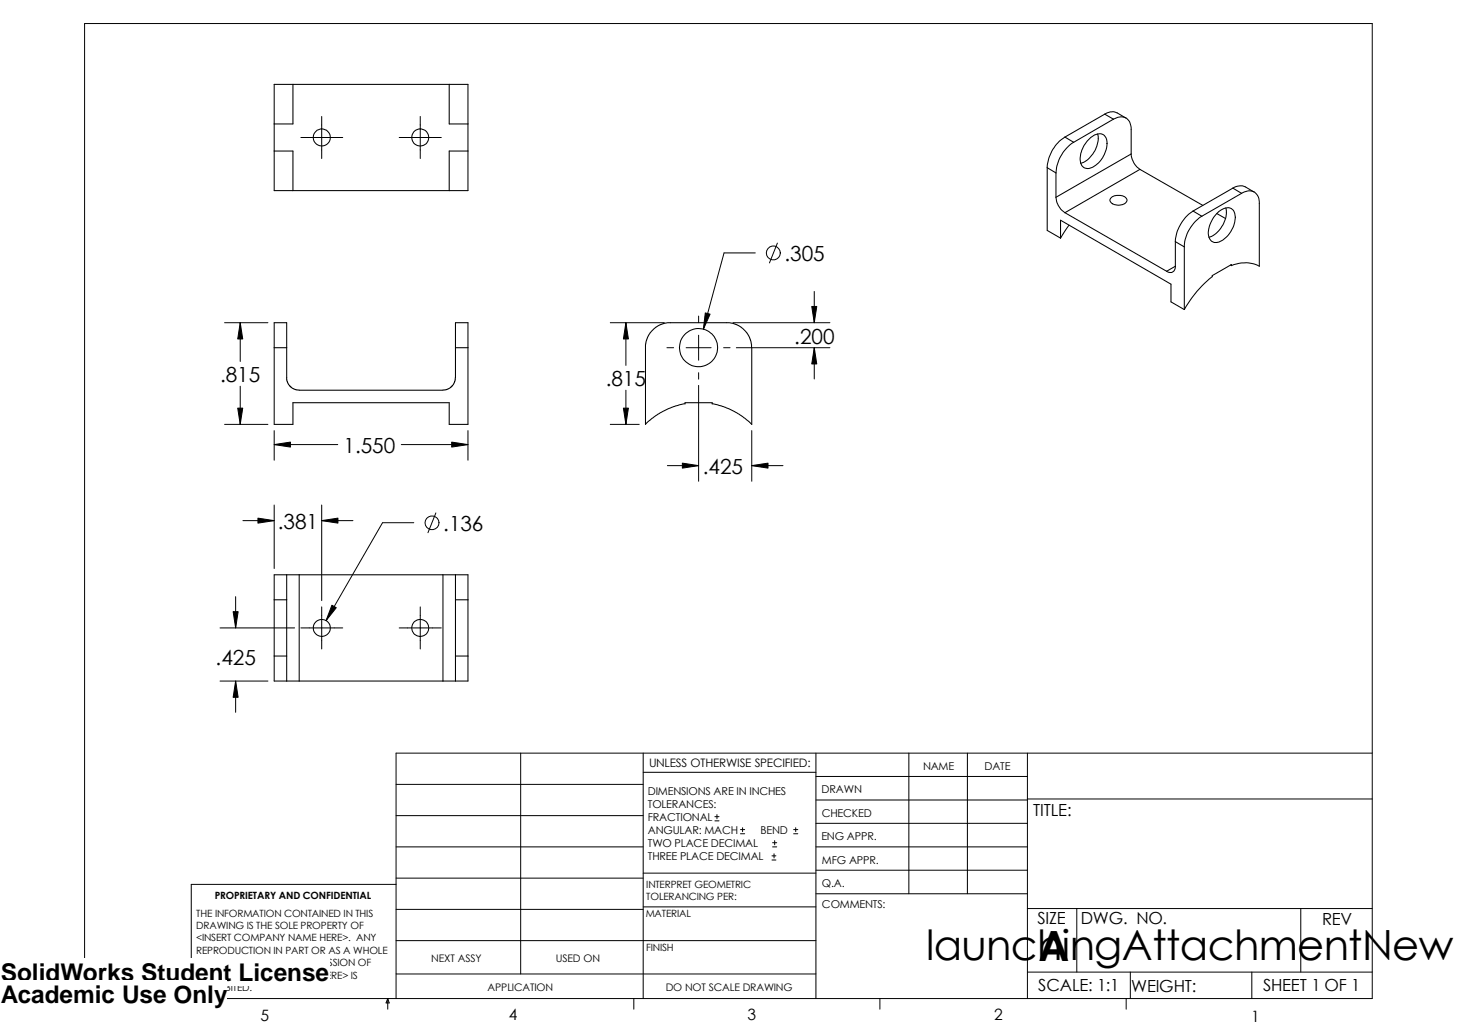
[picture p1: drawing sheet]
<svg xmlns="http://www.w3.org/2000/svg" width="297mm" height="210mm" viewBox="0 0 297 210" stroke-linecap="round" stroke-linejoin="round" font-family="sans-serif">
<g fill="none" stroke="#000" stroke-width=".2">
<path d="M17.2 4.8h261.6v198.1h-261.6zM61.1 27.9h8.5M65.4 23.7v8.5M81.1 27.9h8.6M85.4 23.7v8.5M153.5 51.4h-6.4l-4.2 15.5M157.9 49.4l-1.6 4M165.4 59.2v6.4M45.6 65.6h8.8M48.8 65.6l.5 3.3h-1zM48.8 65.6v7.8M48.8 78.5v7.7"/>
<path d="M124 65.6h11M127.2 65.6l.5 3.3h-1zM127.2 65.6v8.7M127.2 79.3v6.9M135.5 70.7h1.4M139.4 70.7h5.1M141.9 64.2v1.4M141.9 68.1v5.1M141.9 75.7v1.3M141.9 78.3v19.5M143.3 63.6l1 .2-1.4 3.1zM147 70.7h1.3"/>
<path d="M148.9 65.6h19.7M149.6 70.7h19M164.9 62.3h1l-.5 3.3zM165.4 70.7l.5 3.3h-1zM165.4 70.7v6.3M45.6 86.2h8.8M48.3 82.9h1l-.5 3.3zM55.7 90.3l3.3-.5v1zM55.7 87.5v6M55.7 90.3h12.9M81.5 90.3h13.6M91.8 89.8l3.3 .5-3.3 .5z"/>
<path d="M95.1 87.5v6M124 86.2h5.9M126.7 82.9h1l-.5 3.3zM135.6 94.6h6.3M138.6 94.1l3.3 .5-3.3 .5zM152.7 94.6l3.3-.5v1zM152.7 87.5v10.3M152.7 94.6h6.4M49.4 105.8h6.3M52.4 105.3l3.3 .5-3.3 .5zM55.7 102.6v12.9M65.4 105.8l3.3-.5v1z"/>
<path d="M65.4 102.6v19.4M65.4 105.8h6.3M84.1 106.2h-6.4l-11.5 19.9M88.6 104.2l-1.7 4M44.7 127.6h15.2M44.7 138.4h9.7M47.4 124.3h1l-.5 3.3zM47.9 138.4l.5 3.3h-1zM47.9 121.2v6.4M47.9 138.4v6.3M61.1 127.6h8.5M65.4 123.3v8.6"/>
<path d="M67.4 123l.9 .5-2.1 2.6zM81.1 127.6h8.6M85.4 123.3v8.6M80.5 159.4h50.2M105.8 153v44.9M130.7 153v49.9M130.7 156.9h35.1M165.8 157.8h42.9M165.8 153v49.9M184.7 153v28.6M196.6 153v28.6M208.7 153v49.9"/>
<path d="M278.8 153h-198.3v49.9M80.5 165.7h50.2M80.5 172.1h50.2M80.5 178.4h50.2M80.5 179.7h-41.6v23.2M130.7 177.4h35.1M145.2 166.8h.9M145.2 165.9h.9M145.7 165.5v.9M150.4 169.4h.9M150.4 168.6h.9M150.9 168.2v.8"/>
<path d="M156.8 174.8h.8M156.8 173.9h.8M157 172.1h.8M157 171.2h.8M157.3 173.5v.8M157.4 170.8v.9M161.2 169.4h.9M161.2 168.6h.9M161.7 168.2v.8M165.8 172.1h42.9M165.8 176.8h42.9M165.8 162.6h42.9"/>
<path d="M165.8 167.3h42.9M208.7 162.3h70.1M80.5 191.1h85.3M80.5 184.8h50.2M80.5 197.9h85.3M130.7 184.3h35.1M165.8 181.6h42.9M208.7 184.6h70.1M208.7 197.5h70.1M218.8 184.6v12.9M229.7 197.5v5.4M254.3 197.5v5.4"/>
<path d="M264.3 184.6v12.9M78.8 202.9l.3 .9h-.7zM78.8 202.9v2.2M128.8 202.9v2.2M178.8 202.9v2.2M228.8 202.9v2.2"/>
<circle cx="157.1" cy="51.4" r="1.41"/>
<circle cx="87.8" cy="106.2" r="1.4"/>
</g>
<g fill="none" stroke="#000" stroke-width=".21">
<path d="M55.7 17.1h39.4v21.6h-39.4zM59.5 17.1v8.1h-3.8M91.3 17.1v8.1h3.8M55.7 30.7h3.8v8M95.1 30.7h-3.8v8M212.8 34.1v12.7l2.7 1.6M212.8 34.1l1.7 1M214.5 35.1v5M216.4 27.9a7.8 7.8 0 0 0-3.6 6.2M216.4 27.9l1.7 1M218.1 28.9a8.1 8.1 0 0 0-3.6 6.2M220.9 28.7a2.83 2.83 0 0 1 3.3-1.3 3.1 3.1 0 0 1 .3 3.7 4.7 4.7 0 0 1-3.6 3.1 1.69 1.69 0 0 1-1.4-2.1v-.3a6.4 6.4 0 0 1 1.4-3.1z"/>
<path d="M223 27.2a5.5 5.5 0 0 1-3.4 6M224.4 23.2a2.65 2.65 0 0 1 2.6-.3l1.8 1.1M224.4 23.2l1.8 1M224.4 23.2l-8 4.7M226.2 24.2a2.15 2.15 0 0 1 3.4 .9l.2 .9v5.3M226.2 24.2l-8.1 4.7M229.8 31.3a4.1 4.1 0 0 0 1.8 3.1M229.8 31.3l-15.3 8.8M231.6 34.4l-15.2 8.8M231.6 34.4l12.8 7.3M250.5 38.2a2.79 2.79 0 0 1 2.5-.2l1.8 1M250.5 38.2l1.8 1.1"/>
<path d="M250.5 38.2l-8.1 4.7M252.3 39.3a2.16 2.16 0 0 1 3.4 .8l.2 .9v13.1a6.4 6.4 0 0 0-5.7-.1M252.3 39.3l-8.1 4.6M214.5 40.1a4 4 0 0 0 1.9 3.1M215.5 48.4v-3.7l22.4 13v3.6l2.7 1.6M216.4 43.2l20.6 11.9M217.2 45.8l-1.7 2.6M225.7 40.2l.7-.4 1.2-.1a1.17 1.17 0 0 1 1.3 1.2 2.12 2.12 0 0 1-3.4-.1zM238.8 54.1a1.08 1.08 0 0 1-.5 1.1 1.08 1.08 0 0 1-1.3-.1M238.8 54.1l-1.8 1M238.8 49.1l1.8 1.1M238.8 49.1v5"/>
<path d="M240.6 50.2v12.7M242.4 42.9a8.1 8.1 0 0 0-3.6 6.2M242.4 42.9l1.8 1M244.2 43.9a7.9 7.9 0 0 0-3.6 6.3M247.2 43.4a2.66 2.66 0 0 1 3-1 3.2 3.2 0 0 1 .4 3.7 5.1 5.1 0 0 1-3.4 3.2 1.91 1.91 0 0 1-1.6-2.7l.1-.7a6.7 6.7 0 0 1 1.5-2.5zM247.2 43.4l1.8 1M249 42.2a5.5 5.5 0 0 1-3.4 6M250 53.8l.2 .2M250.2 54v-.2l-3.9 2.2v.2a22 22 0 0 0-5.7 6.7M55.7 70.7v-5.1h2.5v11.6l.6 1.2 .6 .5 .7 .3 29.9 .1M55.7 70.7v15.5h3.8v-4.4h31.8v4.4h3.8v-20.6h-2.6v5.1M55.7 70.7h2.5"/>
<path d="M92.5 70.7v6.7l-.3 .7-.6 .6-.8 .5h-.8M92.5 70.7h2.6M139.1 82l-2.3 .6-2.2 1.1-2.2 1.4-1.3 1.1 .1-16.7 .6-1.4 .5-.7 1-.9 1.6-.8 .7-.1h12.6l1.4 .4 1 .5 .9 .9 .6 .7 .5 1.2 .1 1.4v15.5l-1.4-1.2-2-1.3-2.3-1.1-2.3-.6M139.2 82.1v-.3h5.5v.3M58.2 116.8v16.5M60.8 116.8v21.6M90 116.8v21.6M92.5 116.8v5.1M55.7 121.9v-5.1h39.4v16.5M55.7 121.9v16.5h39.4v-5.1M55.7 121.9h2.5M55.7 133.3h2.5"/>
<path d="M58.2 133.3v5.1M92.5 121.9v16.5M92.5 121.9h2.6M92.5 133.3h2.6"/>
<circle cx="65.4" cy="27.9" r="1.73"/>
<circle cx="85.4" cy="27.9" r="1.72"/>
<circle cx="141.9" cy="70.6" r="3.9"/>
<circle cx="65.4" cy="127.6" r="1.73"/>
<circle cx="85.4" cy="127.6" r="1.72"/>
</g>
<g fill="#000">
<path d="M48.8 65.6l.5 3.3h-1zM127.2 65.6l.5 3.3h-1zM143.3 63.6l1 .2-1.4 3.1zM164.9 62.3h1l-.5 3.3zM165.4 70.7l.5 3.3h-1zM48.3 82.9h1l-.5 3.3zM55.7 90.3l3.3-.5v1zM91.8 89.8l3.3 .5-3.3 .5zM126.7 82.9h1l-.5 3.3zM138.6 94.1l3.3 .5-3.3 .5zM152.7 94.6l3.3-.5v1zM52.4 105.3l3.3 .5-3.3 .5z"/>
<path d="M65.4 105.8l3.3-.5v1zM47.4 124.3h1l-.5 3.3zM47.9 138.4l.5 3.3h-1zM67.4 123l.9 .5-2.1 2.6z"/>
</g>
<g fill="#fff">
<path d="M.2 194.7h66.7v5.7h-66.7z"/>
<path d="M.2 199.2h45.9v5.7h-45.9z"/>
</g>
<g font-size="8.5">
<text x="188.2" y="195.1">launchingAttachmentNew</text>
<text x="211" y="195.2">A</text>
</g>
<g font-size="5">
<text x=".2" y="199.3">SolidWorks Student License</text>
<text x=".2" y="203.8">Academic Use Only</text>
</g>
<g font-size="4.2">
<text x="159.4" y="53">.305</text>
<text x="161.4" y="69.8">.200</text>
<text x="44.7" y="77.6">.815</text>
<text x="123.1" y="78.4">.815</text>
<text x="69.8" y="92">1.550</text>
<text x="142.8" y="96.3">.425</text>
<text x="56.4" y="107.4">.381</text>
<text x="90" y="107.9">.136</text>
<text x="43.8" y="135.1">.425</text>
</g>
<g font-size="3.4">
<text x="209.9" y="165.8">TITLE:</text>
<text x="210.8" y="187.8">SIZE</text>
<text x="219.6" y="187.8">DWG. NO.</text>
<text x="268.6" y="188">REV</text>
<text x="210.9" y="201.4">SCALE: 1:1</text>
<text x="229.8" y="201.5">WEIGHT:</text>
<text x="256.6" y="201.4">SHEET 1 OF 1</text>
</g>
<g font-size="3.2">
<text x="53" y="207.4">5</text>
<text x="103.4" y="207.3">4</text>
<text x="151.8" y="207.3">3</text>
<text x="202" y="207.3">2</text>
<text x="254.2" y="207.6">1</text>
</g>
<text font-size="2.4" x="131.9" y="155.9">UNLESS OTHERWISE SPECIFIED:</text>
<g font-size="2.2">
<text x="131.6" y="161.5">DIMENSIONS ARE IN INCHES</text>
<text x="166.9" y="161.2">DRAWN</text>
<text x="187.5" y="156.4">NAME</text>
<text x="200" y="156.4">DATE</text>
<text x="131.6" y="164.2">TOLERANCES:</text>
<text x="131.6" y="166.8">FRACTIONAL</text>
<text x="167" y="166.1">CHECKED</text>
<text x="131.6" y="172.1">TWO PLACE DECIMAL</text>
<text x="131.6" y="169.5">ANGULAR: MACH</text>
<text x="154.5" y="169.5">BEND</text>
<text x="166.9" y="170.7">ENG APPR.</text>
<text x="131.6" y="174.8">THREE PLACE DECIMAL</text>
<text x="167" y="175.5">MFG APPR.</text>
<text x="167" y="180.2">Q.A.</text>
<text x="167" y="184.4">COMMENTS:</text>
</g>
<g font-size="2.1">
<text x="87.6" y="195.5">NEXT ASSY</text>
<text x="112.9" y="195.5">USED ON</text>
<text x="99.1" y="201.3">APPLICATION</text>
<text x="135.3" y="201.3">DO NOT SCALE DRAWING</text>
</g>
<g font-size="2">
<text x="43.6" y="182.7">PROPRIETARY AND CONFIDENTIAL</text>
<text x="131.3" y="180.3">INTERPRET GEOMETRIC</text>
<text x="131.3" y="182.8">TOLERANCING PER:</text>
<text x="39.9" y="186.3">THE INFORMATION CONTAINED IN THIS</text>
<text x="39.9" y="188.8">DRAWING IS THE SOLE PROPERTY OF</text>
<text x="39.9" y="191.3">&lt;INSERT COMPANY NAME HERE&gt;. ANY</text>
<text x="131.2" y="186.4">MATERIAL</text>
<text x="39.9" y="193.8">REPRODUCTION IN PART OR AS A WHOLE</text>
<text x="39.9" y="196.3">WITHOUT THE WRITTEN PERMISSION OF</text>
<text x="131.3" y="193.2">FINISH</text>
<text x="39.9" y="201.4">PROHIBITED.</text>
<text x="39.9" y="198.9">&lt;INSERT COMPANY NAME HERE&gt; IS</text>
</g>
</svg>
